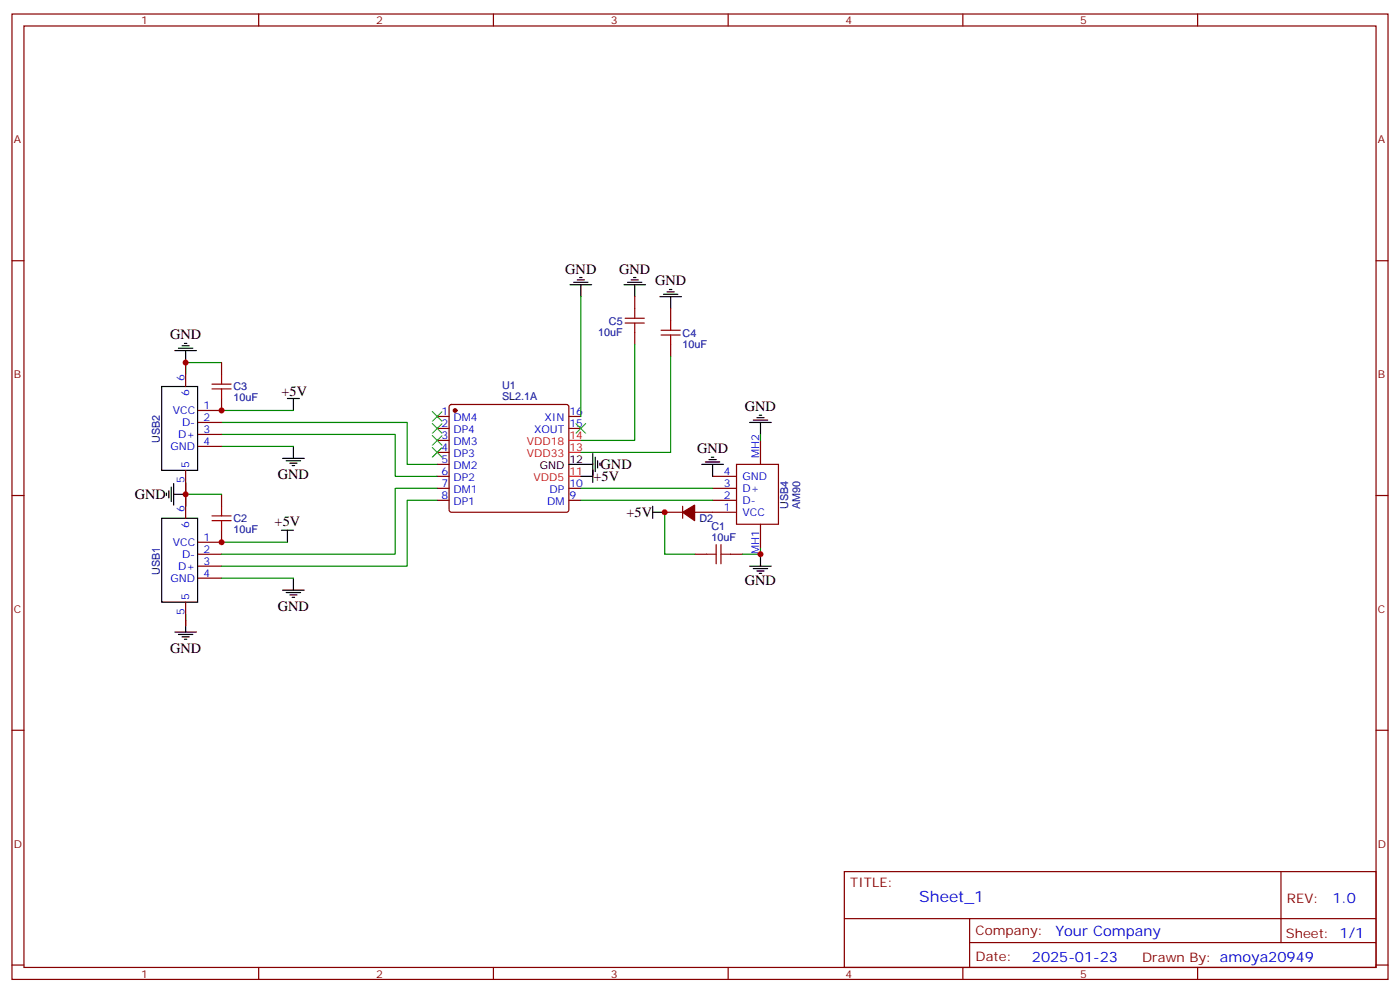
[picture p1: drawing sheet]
<svg xmlns="http://www.w3.org/2000/svg" width="412mm" height="292mm" viewBox="0 0 412 292" stroke-linecap="round" stroke-linejoin="round" font-family="sans-serif">
<g fill="none" stroke="#870000" stroke-width=".35">
<path d="M3.5 4.1h405.4v284.4h-405.4zM7.1 7.7h398.2v277.2h-398.2zM76.2 4.1v3.6M145.3 4.1v3.6M214.5 4.1v3.6M283.6 4.1v3.6M352.8 4.1v3.6M3.5 76.8h3.6M405.3 76.8h3.6M187 87.4v3.5M187 98v3.5M197.6 90.9v3.5"/>
<path d="M54.7 106.8v7M65.3 106.8v3.5M65.3 117.4v3.5h-7.1M132.5 119.3l.5-.2h33.9l.5 .2 .2 .5v30.4l-.3 .5-.4 .2h-33.9l-.5-.3-.2-.4v-30.4zM197.6 101.5v3.5M54.7 138.5v14.1M58.2 124.4h7.1M58.2 128h7.1M58.2 131.5h7.1M128.8 122.7h3.5M128.8 126.2h3.5M128.8 129.7h3.5"/>
<path d="M128.8 133.2h3.5M128.8 136.8h3.5M167.6 122.7h3.5M167.6 126.2h3.5M217 136.8h12.3v17.6h-12.3zM224 129.7v7.1M3.5 145.9h3.6M65.3 145.6v3.5M65.3 156.2v3.5h-7.1M128.8 140.3h3.5M128.8 143.8h3.5M128.8 147.4h3.5"/>
<path d="M167.6 143.8h3.5M167.6 147.4h3.5M195.8 150.9h5.3M201.1 149.1v3.5M204.6 150.9h12.4M209.9 140.3h7.1M209.9 143.8h7.1M209.9 147.4h7.1M224 154.4v7.1M405.3 145.9h3.6M54.7 177.3v7.1M58.2 163.2h7.1"/>
<path d="M58.2 166.8h7.1M58.2 170.3h7.1M204.6 163.2h3.5M215.2 163.2h3.5M3.5 215.1h3.6M405.3 215.1h3.6M248.7 256.7h156.6v28.2h-156.6zM377.3 256.7v20.9M248.7 270.6h156.5M285.6 277.6h119.6M285.6 270.6v14.1M3.5 284.2h3.6"/>
<path d="M76.2 284.9v3.6M145.3 284.9v3.6M214.5 284.9v3.6M283.6 284.9v3.6M352.8 284.9v3.6M405.3 284.2h3.6"/>
</g>
<g fill="#870000" stroke="#870000" stroke-width=".35">
<path d="M201.1 150.9l3.5-2.1v4.6z"/>
<circle cx="134.1" cy="120.9" r=".53"/>
</g>
<path d="M167.6 133.2h3.5M167.6 129.7h3.5M167.6 140.3h3.5" fill="none" stroke="#f00" stroke-width=".35"/>
<g fill="none" stroke="#000" stroke-width=".35">
<path d="M167.9 83.9h6.4M169 83.1h4.2M170 82.4h2.2M170.7 81.7h.7M171.1 83.9v3.5M183.8 83.9h6.3M184.9 83.1h4.2M185.9 82.4h2.1M186.6 81.7h.7M187 83.9v3.5M194.4 87.4h6.3M195.4 86.7h4.3"/>
<path d="M196.5 86h2.1M197.2 85.3h.7M197.6 87.4v3.5M47.6 113.8h10.6v24.7h-10.6zM51.5 103.3h6.4M52.6 102.6h4.2M53.6 101.8h2.1M54.3 101.1h.7M54.7 103.3v3.5M84.7 117.4h3.5M86.4 117.4v3.5M83.3 135h6.3"/>
<path d="M84.3 135.7h4.2M85.4 136.4h2.1M86.1 137.1h.7M86.4 131.5v3.5M167.6 136.8h7M174.6 133.6v8.5M175.3 134.7v4.2M176 135.7v2.1M176.7 136.4v.7M206.7 136.8h6.4M207.8 136.1h4.2M208.8 135.4h2.2"/>
<path d="M209.5 134.7h.8M209.9 136.8v3.5M220.8 124.4h6.4M221.9 123.7h4.2M223 123h2.1M223.7 122.3h.7M224 124.4v3.6M47.6 152.6h10.6v24.7h-10.6zM49 145.2v.7M49.7 144.5v2.1M50.4 143.5v4.2M51.2 145.6h3.5"/>
<path d="M51.2 142.4v6.4M82.9 156.2h3.5M84.7 156.2v3.5M171.1 140.3h3.5M192.3 150.9h3.5M192.3 149.1v3.5M83.3 173.8h6.3M84.3 174.5h4.2M85.4 175.2h2.1M86.1 175.9h.7M86.4 170.3v3.5M220.8 166.8h6.4"/>
<path d="M221.9 167.5h4.2M223 168.2h2.1M223.7 168.9h.7M224 163.2v3.6M51.5 186.2h6.4M52.6 186.9h4.2M53.6 187.6h2.1M54.3 188.3h.7M54.7 182.6v3.6"/>
</g>
<g fill="none" stroke="#008700" stroke-width=".35">
<path d="M171.1 87.4v35.3M65.3 106.8h-10.6v3.5M187 101.5v28.2h-15.9M197.6 105v28.2h-26.5M65.3 124.4h54.6v12.4h8.9M65.3 128h51.1v12.3h12.4M65.3 120.9h21.1M65.3 131.5h21.1M224 128v1.7M54.7 142.1v7M54.7 145.6h10.6M65.3 159.7h19.4"/>
<path d="M128.8 143.8h-12.4v19.4h-51.1M128.8 147.4h-8.9v19.4h-54.6M171.1 147.4h38.8M171.1 143.8h38.8M195.8 150.9v12.3h8.8M65.3 170.3h21.1M224 161.5v1.7h-5.3M54.7 180.9v1.7"/>
</g>
<g fill="none" stroke="#a10000" stroke-width=".35">
<path d="M184.1 95.1h5.7M184.1 93.7h5.7M187 90.9v2.8M187 95.1v2.9M194.7 98.7h5.7M194.7 97.3h5.7M197.6 94.4v2.9M197.6 98.7v2.8M62.4 114.5h5.7M62.4 113.1h5.7M65.3 110.3v2.8M65.3 114.5v2.9"/>
<path d="M62.4 153.4h5.7M62.4 151.9h5.7M65.3 149.1v2.8M65.3 153.4v2.8M208.1 163.2h2.9M211 160.4v5.7M212.4 163.2h2.8M212.4 160.4v5.7"/>
</g>
<path d="M127.4 121.2l2.8 2.9M127.4 124.8l2.8 2.8M127.4 128.3l2.8 2.8M127.4 131.8l2.8 2.9M130.2 121.2l-2.8 2.9M130.2 124.8l-2.8 2.8M130.2 128.3l-2.8 2.8M130.2 131.8l-2.8 2.9M169.7 124.8l2.8 2.8M172.5 124.8l-2.8 2.8" fill="none" stroke="#3c3" stroke-width=".35"/>
<g fill="#c00">
<circle cx="54.7" cy="106.8" r=".88"/>
<circle cx="54.7" cy="145.6" r=".88"/>
<circle cx="65.3" cy="120.9" r=".88"/>
<circle cx="65.3" cy="159.7" r=".88"/>
<circle cx="224" cy="163.2" r=".88"/>
<circle cx="195.8" cy="150.9" r=".88"/>
</g>
<text font-size="4.6" fill="#00f" x="270.8" y="265.7">Sheet_1</text>
<g font-size="4.2">
<text x="166.5" y="80.6">GND</text>
<text x="182.4" y="80.6">GND</text>
<text x="193" y="84">GND</text>
<text x="50.1" y="100">GND</text>
<text x="82.9" y="116.7">+5V</text>
<text x="219.4" y="121.1">GND</text>
<text x="205.3" y="133.5">GND</text>
<text x="81.8" y="141.2">GND</text>
<text x="174.8" y="141.7">+5V</text>
<text x="176.9" y="138.2">GND</text>
<text x="39.7" y="147">GND</text>
<text x="80.9" y="155">+5V</text>
<text x="184.5" y="152.3">+5V</text>
<text x="219.4" y="172.4">GND</text>
<text x="81.8" y="179.9">GND</text>
<text x="50.1" y="192.3">GND</text>
</g>
<g font-size="4.2" fill="#00f">
<text x="392.5" y="266">1.0</text>
<text x="310.9" y="275.5">Your Company</text>
<text x="304" y="283.3">2025-01-23</text>
</g>
<g font-size="3.9" fill="#800">
<text x="250.5" y="261.3">TITLE:</text>
<text x="379.1" y="266">REV:</text>
<text x="287.4" y="275.5">Company:</text>
<text x="378.7" y="276.1">Sheet: 1/1</text>
<text x="287.4" y="283.2">Date:</text>
<text x="336.4" y="283.3">Drawn By: amoya20949</text>
</g>
<g font-size="3.2" fill="#800">
<text x="41.6" y="7.1">1</text>
<text x="110.8" y="7.1">2</text>
<text x="179.9" y="7.1">3</text>
<text x="249.1" y="7.1">4</text>
<text x="318.2" y="7.1">5</text>
<text x="4.1" y="42.2">A</text>
<text x="405.9" y="42.2">A</text>
<text x="4.1" y="111.4">B</text>
<text x="405.9" y="111.4">B</text>
<text x="4.1" y="180.5">C</text>
<text x="405.9" y="180.5">C</text>
<text x="4.1" y="249.7">D</text>
<text x="405.9" y="249.7">D</text>
<text x="41.6" y="287.9">1</text>
<text x="110.8" y="287.9">2</text>
<text x="179.9" y="287.9">3</text>
<text x="249.1" y="287.9">4</text>
<text x="318.2" y="287.9">5</text>
</g>
<g font-size="3.2" fill="#000080">
<text x="179.4" y="95.7">C5</text>
<text x="176.2" y="98.8">10uF</text>
<text x="201.1" y="99.2">C4</text>
<text x="201.1" y="102.4">10uF</text>
<text x="68.8" y="118.2">10uF</text>
<text x="68.8" y="115">C3</text>
<text x="147.9" y="117.7">SL2.1A</text>
<text x="147.9" y="114.5">U1</text>
<text x="47.1" y="130.5" transform="rotate(-90 47.1 130.5)">USB2</text>
<text x="232.2" y="149.9" transform="rotate(-90 232.2 149.9)">USB4</text>
<text x="235.7" y="149.9" transform="rotate(-90 235.7 149.9)">AM90</text>
<text x="68.8" y="153.8">C2</text>
<text x="206" y="153.8">D2</text>
<text x="68.8" y="157">10uF</text>
<text x="209.6" y="159.3">10uF</text>
<text x="209.6" y="156.1">C1</text>
<text x="47.1" y="169.3" transform="rotate(-90 47.1 169.3)">USB1</text>
</g>
<g font-size="3.2" fill="#00f">
<text x="54.3" y="112.1" transform="rotate(-90 54.3 112.1)">6</text>
<text x="55.7" y="116.6" transform="rotate(-90 55.7 116.6)">6</text>
<text x="50.9" y="122">VCC</text>
<text x="53.6" y="125.5">D-</text>
<text x="60" y="120.5">1</text>
<text x="60" y="124.1">2</text>
<text x="130.1" y="122.3">1</text>
<text x="130.1" y="125.8">2</text>
<text x="133.6" y="124.1">DM4</text>
<text x="160.4" y="124.1">XIN</text>
<text x="167.7" y="125.8">15</text>
<text x="167.7" y="122.3">16</text>
<text x="52.5" y="129">D+</text>
<text x="60" y="127.6">3</text>
<text x="60" y="131.1">4</text>
<text x="130.1" y="129.4">3</text>
<text x="133.6" y="127.6">DP4</text>
<text x="133.6" y="131.1">DM3</text>
<text x="157.3" y="127.6">XOUT</text>
<text x="50.2" y="132.5">GND</text>
<text x="55.7" y="137.8" transform="rotate(-90 55.7 137.8)">5</text>
<text x="130.1" y="132.9">4</text>
<text x="130.1" y="136.4">5</text>
<text x="133.6" y="134.7">DP3</text>
<text x="223.7" y="135" transform="rotate(-90 223.7 135)">MH2</text>
<text x="54.3" y="142.3" transform="rotate(-90 54.3 142.3)">5</text>
<text x="130.1" y="139.9">6</text>
<text x="130.1" y="143.5">7</text>
<text x="133.6" y="138.2">DM2</text>
<text x="133.6" y="141.7">DP2</text>
<text x="167.7" y="143.5">10</text>
<text x="213.2" y="139.9">4</text>
<text x="213.2" y="143.5">3</text>
<text x="218.7" y="141.4">GND</text>
<text x="130.1" y="147">8</text>
<text x="133.6" y="145.2">DM1</text>
<text x="133.6" y="148.8">DP1</text>
<text x="161.1" y="148.8">DM</text>
<text x="161.9" y="145.2">DP</text>
<text x="167.7" y="147">9</text>
<text x="213.2" y="147">2</text>
<text x="218.7" y="144.9">D+</text>
<text x="218.7" y="148.4">D-</text>
<text x="54.3" y="150.9" transform="rotate(-90 54.3 150.9)">6</text>
<text x="55.7" y="155.4" transform="rotate(-90 55.7 155.4)">6</text>
<text x="213.2" y="150.5">1</text>
<text x="218.7" y="151.9">VCC</text>
<text x="50.9" y="160.8">VCC</text>
<text x="60" y="159.3">1</text>
<text x="52.5" y="167.8">D+</text>
<text x="53.6" y="164.3">D-</text>
<text x="60" y="162.9">2</text>
<text x="60" y="166.4">3</text>
<text x="223.7" y="163.2" transform="rotate(-90 223.7 163.2)">MH1</text>
<text x="50.2" y="171.3">GND</text>
<text x="60" y="169.9">4</text>
<text x="55.7" y="176.6" transform="rotate(-90 55.7 176.6)">5</text>
<text x="54.3" y="181.1" transform="rotate(-90 54.3 181.1)">5</text>
</g>
<g font-size="3.2" fill="#f00">
<text x="155.2" y="131.1">VDD18</text>
<text x="167.7" y="129.4">14</text>
<text x="155.2" y="134.7">VDD33</text>
<text x="167.7" y="132.9">13</text>
<text x="157.2" y="141.7">VDD5</text>
<text x="167.7" y="139.9">11</text>
</g>
<g font-size="3.2">
<text x="167.7" y="136.4">12</text>
<text x="159" y="138.2">GND</text>
</g>
</svg>
